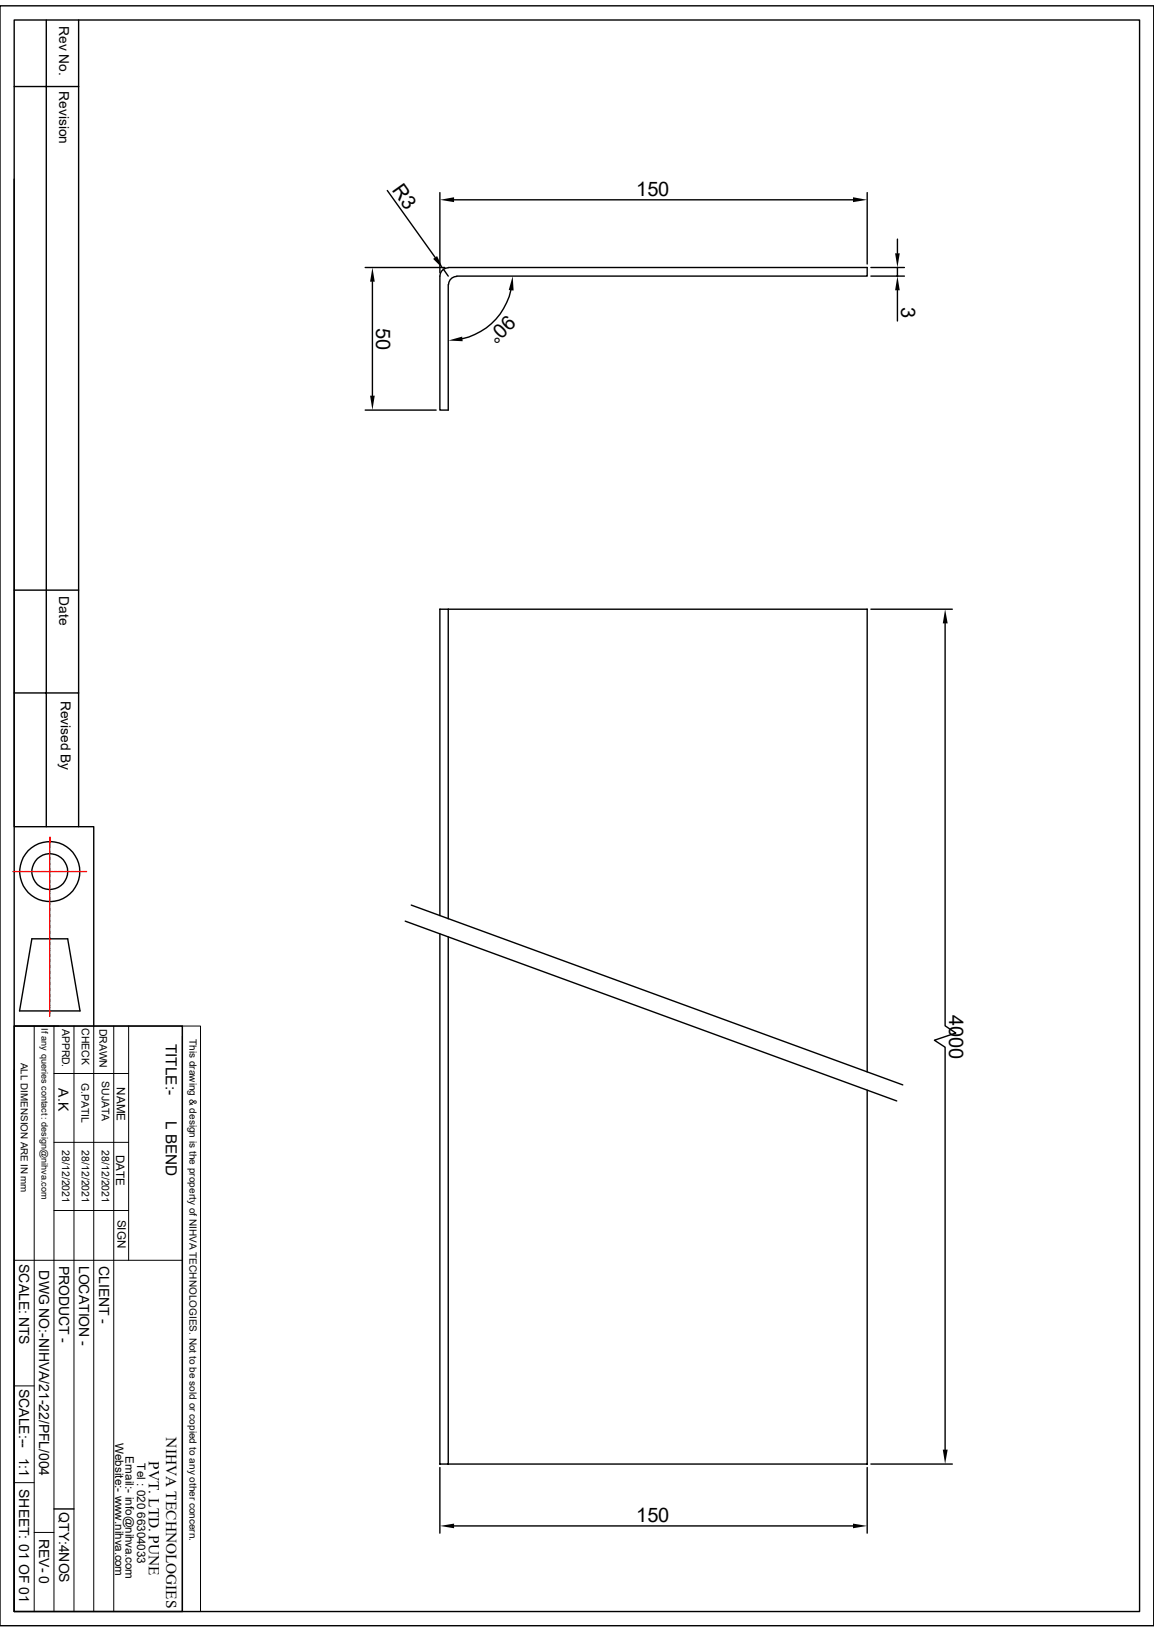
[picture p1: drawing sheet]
<svg xmlns="http://www.w3.org/2000/svg" width="210mm" height="297mm" viewBox="0 0 210 297" stroke-linecap="round" stroke-linejoin="round" font-family="sans-serif">
<g fill="none" stroke="#000" stroke-width=".25">
<path d="M0 1.1h210v294.8h-210zM2.6 3.6h204.8v289.7h-204.8zM2.6 15.7h11.7M8.4 3.6v146.9M14.3 3.6v146.9M2.6 32.6v117.9h14.5v36.2M70.5 34.7l8.7 12.2M80.1 35.1v14.5M82.6 36.4h72.6M157.8 35.1v12.9M66.5 48.7h14.4M67.8 51.3v20.7"/>
<path d="M80.7 49l.9 1.2M81.6 48.7a1.55 1.55 0 0 0-1.5 1.5v24.4h1.5v-22.8M81.6 48.7h76.2v1.5h-74.7M83.1 50.3a1.55 1.55 0 0 0-1.5 1.5M93 52.8a11.6 11.6 0 0 1-8.8 8.8M158.5 48.7h6.1M158.5 50.2h6.1M163.3 43.5v2.6M163.3 48.7v1.5M163.3 52.8v5.6M66.5 74.6h12.9M2.6 107.4h11.7"/>
<path d="M81.6 110.9v56.3M158.5 110.9h14.8M172 113.5v73.2l1.9 1.3-3.8 1.3 1.9 1.3v73.2M2.6 126.1h11.7M5.8 170.9h6.5l2.3 13.1h-11zM73.7 167.6l89.5 32.8M74.8 164.7l89.5 32.7M80.1 166.6v-55.7h77.7v84.2M80.1 170v96.4h77.7v-68M81.6 170.5v95.9M2.6 186.7h30.6v106.6h-30.6zM2.6 194.8v98.5"/>
<path d="M9.8 274.6h3.7M80.1 267.1v11.9M82.6 277.7h72.6M157.8 267.1v11.9M158.5 266.4h14.8"/>
<circle cx="9.1" cy="158.6" r="5.5"/>
<circle cx="9.1" cy="158.6" r="3.3"/>
</g>
<g fill="none" stroke="#000" stroke-width=".18">
<path d="M2.6 186.7h30.6M6.2 186.7v106.6M9.8 195.4h13.6M9.8 186.7v106.6M13.5 186.7v106.6M17.1 186.7v106.6M20.7 186.7v106.6M23.4 186.7v42.7M33.2 186.7h3.3v106.6h-3.3zM33.2 188.6v104.7M9.8 207.9h13.6M2.6 229.4h30.6"/>
<path d="M9.8 220.3h13.6M2.6 252.2h3.6M2.6 269.8h3.6M6.2 278.9h3.6"/>
</g>
<g fill="none" stroke="#f00" stroke-width=".25">
<path d="M2.4 158.6h.8M3.3 158.6h.1M3.6 158.6h.6M4.3 158.6h.1M4.6 158.6h.6M5.4 158.6h.1M5.6 158.6h.7M6.4 158.6h.1M6.6 158.6h.7M7.5 158.6h.1M7.7 158.6h.6M8.5 158.6h.1"/>
<path d="M8.7 158.6h.7M9.1 154.1v.1M9.1 154.3v.7M9.1 155.1v.1M9.1 155.4v.6M9.1 156.1v.2M9.1 156.4v.7M9.1 157.2v.1M9.1 157.4v.7M9.1 158.2v.2M9.1 158.5v.6M9.1 159.3v.1"/>
<path d="M9.1 159.5v.6M9.1 152.4v.5M9.1 153v.2M9.1 153.3v.6M9.5 158.6h.2M9.8 158.6h.6M10.5 158.6h.2M10.8 158.6h.7M11.6 158.6h.1M11.9 158.6h.6M12.6 158.6h.1M12.9 158.6h.6"/>
<path d="M13.7 158.6h.1M13.9 158.6h.7M14.7 158.6h.1M14.9 158.6h.8M9.1 160.3v.1M9.1 160.6v.6M9.1 161.3v.2M9.1 161.6v.6M9.1 162.3v.2M9.1 162.6v.7M9.1 163.4v.1M9.1 163.7v.6"/>
<path d="M9.1 164.4v.2M9.1 164.7v.7M9.1 165.5v.1M9.1 165.7v.7M9.1 166.5v.2M9.1 166.8v.6M9.1 167.6v.1M9.1 167.8v.6M9.1 168.6v.1M9.1 168.9v.6M9.1 169.6v.2M9.1 169.9v.6"/>
<path d="M9.1 170.6v.2M9.1 170.9v.7M9.1 171.7v.1M9.1 172v.6M9.1 172.7v.2M9.1 173v.7M9.1 173.8v.1M9.1 174v.7M9.1 174.8v.2M9.1 175.1v.6M9.1 175.9v.1M9.1 176.1v.6"/>
<path d="M9.1 176.9v.1M9.1 177.2v.6M9.1 177.9v.2M9.1 178.2v.6M9.1 178.9v.2M9.1 179.2v.7M9.1 180v.1M9.1 180.3v.6M9.1 181v.2M9.1 181.3v.6M9.1 182.1v.1M9.1 182.3v.7"/>
<path d="M9.1 183.1v.2M9.1 183.4v.6M9.1 184.2v.1M9.1 184.4v.6"/>
</g>
<g fill="#000">
<path d="M80.1 36.4l2.5-.5v.9zM155.2 35.9l2.6 .5-2.6 .4zM67.8 48.7l.4 2.6h-.8zM78.8 47.1l.7-.5 1.2 2.4zM93.3 50.2l.2 2.7-.9-.1zM162.9 46.1h.8l-.4 2.6zM163.3 50.2l.4 2.6h-.8zM67.4 72h.8l-.4 2.6zM81.6 62l2.5-.7 .1 .8zM172 110.9l.5 2.6h-.9zM80.1 277.7l2.5-.4v.8zM155.2 277.3l2.6 .4-2.6 .4z"/>
<path d="M171.6 263.8h.9l-.5 2.6z"/>
</g>
<g font-size="3.6">
<text x="71.2" y="34.6" transform="rotate(55 71.2 34.6)">R3</text>
<text x="115.8" y="35.6">150</text>
<text x="68.5" y="59.6" transform="rotate(90 68.5 59.6)">50</text>
<text x="92.3" y="57.1" transform="rotate(135 92.3 57.1)">90°</text>
<text x="164" y="55.9" transform="rotate(90 164 55.9)">3</text>
<text x="172.7" y="184.7" transform="rotate(90 172.7 184.7)">4000</text>
<text x="115.8" y="277">150</text>
</g>
<g font-size="2.8">
<text x="30.2" y="190" transform="rotate(90 30.2 190)">TITLE:-</text>
<text x="30.2" y="203.9" transform="rotate(90 30.2 203.9)">L BEND</text>
<text x="30.3" y="261.6" transform="rotate(90 30.3 261.6)">NIHVA TECHNOLOGIES</text>
<text x="27.1" y="265.9" transform="rotate(90 27.1 265.9)">PVT. LTD. PUNE</text>
</g>
<g font-size="2.5">
<text x="10.8" y="4.7" transform="rotate(90 10.8 4.7)">Rev No.</text>
<text x="10.8" y="16.6" transform="rotate(90 10.8 16.6)">Revision</text>
<text x="10.8" y="108.5" transform="rotate(90 10.8 108.5)">Date</text>
<text x="11" y="127.5" transform="rotate(90 11 127.5)">Revised By</text>
<text x="10.7" y="198.1" transform="rotate(90 10.7 198.1)">A.K</text>
<text x="3.5" y="230" transform="rotate(90 3.5 230)">SCALE: NTS</text>
<text x="7.2" y="231.2" transform="rotate(90 7.2 231.2)">DWG NO:-NIHVA/21-22/PFL/004</text>
<text x="10.8" y="230.3" transform="rotate(90 10.8 230.3)">PRODUCT -</text>
<text x="14.4" y="230.3" transform="rotate(90 14.4 230.3)">LOCATION -</text>
<text x="18" y="230.4" transform="rotate(90 18 230.4)">CLIENT -</text>
<text x="3.5" y="252.7" transform="rotate(90 3.5 252.7)">SCALE:--</text>
<text x="3.5" y="265.3" transform="rotate(90 3.5 265.3)">1:1</text>
<text x="3.5" y="271" transform="rotate(90 3.5 271)">SHEET: 01 OF 01</text>
<text x="10.8" y="275.2" transform="rotate(90 10.8 275.2)">QTY:4NOS</text>
<text x="7.2" y="280" transform="rotate(90 7.2 280)">REV- 0</text>
</g>
<g font-size="2.1">
<text x="21.3" y="197.9" transform="rotate(90 21.3 197.9)">NAME</text>
<text x="21.1" y="210.1" transform="rotate(90 21.1 210.1)">DATE</text>
<text x="21.4" y="222" transform="rotate(90 21.4 222)">SIGN</text>
<text x="21" y="262.6" transform="rotate(90 21 262.6)">Website:- www.nihva.com</text>
<text x="22.9" y="265" transform="rotate(90 22.9 265)">Email:- info@nihva.com</text>
<text x="25" y="266.3" transform="rotate(90 25 266.3)">Tel : 020 66304033</text>
</g>
<g font-size="1.9">
<text x="11.3" y="187.2" transform="rotate(90 11.3 187.2)">APPRD.</text>
<text x="14.9" y="187.1" transform="rotate(90 14.9 187.1)">CHECK</text>
<text x="18.1" y="187.2" transform="rotate(90 18.1 187.2)">DRAWN</text>
<text x="14.8" y="197.1" transform="rotate(90 14.8 197.1)">G.PATIL</text>
<text x="18.5" y="196.8" transform="rotate(90 18.5 196.8)">SUJATA</text>
<text x="11.3" y="209.3" transform="rotate(90 11.3 209.3)">28/12/2021</text>
<text x="14.9" y="209.3" transform="rotate(90 14.9 209.3)">28/12/2021</text>
<text x="18.5" y="209.3" transform="rotate(90 18.5 209.3)">28/12/2021</text>
</g>
<g font-size="1.8">
<text x="34.5" y="189.1" transform="rotate(90 34.5 189.1)">This drawing &amp; design is the property of NIHVA TECHNOLOGIES. Not to be sold or copied to any other concern.</text>
<text x="3.8" y="193.4" transform="rotate(90 3.8 193.4)">ALL DIMENSION ARE IN mm</text>
</g>
<text font-size="1.7" x="7.5" y="187.2" transform="rotate(90 7.5 187.2)">If any queries contact : design@nihva.com</text>
</svg>
